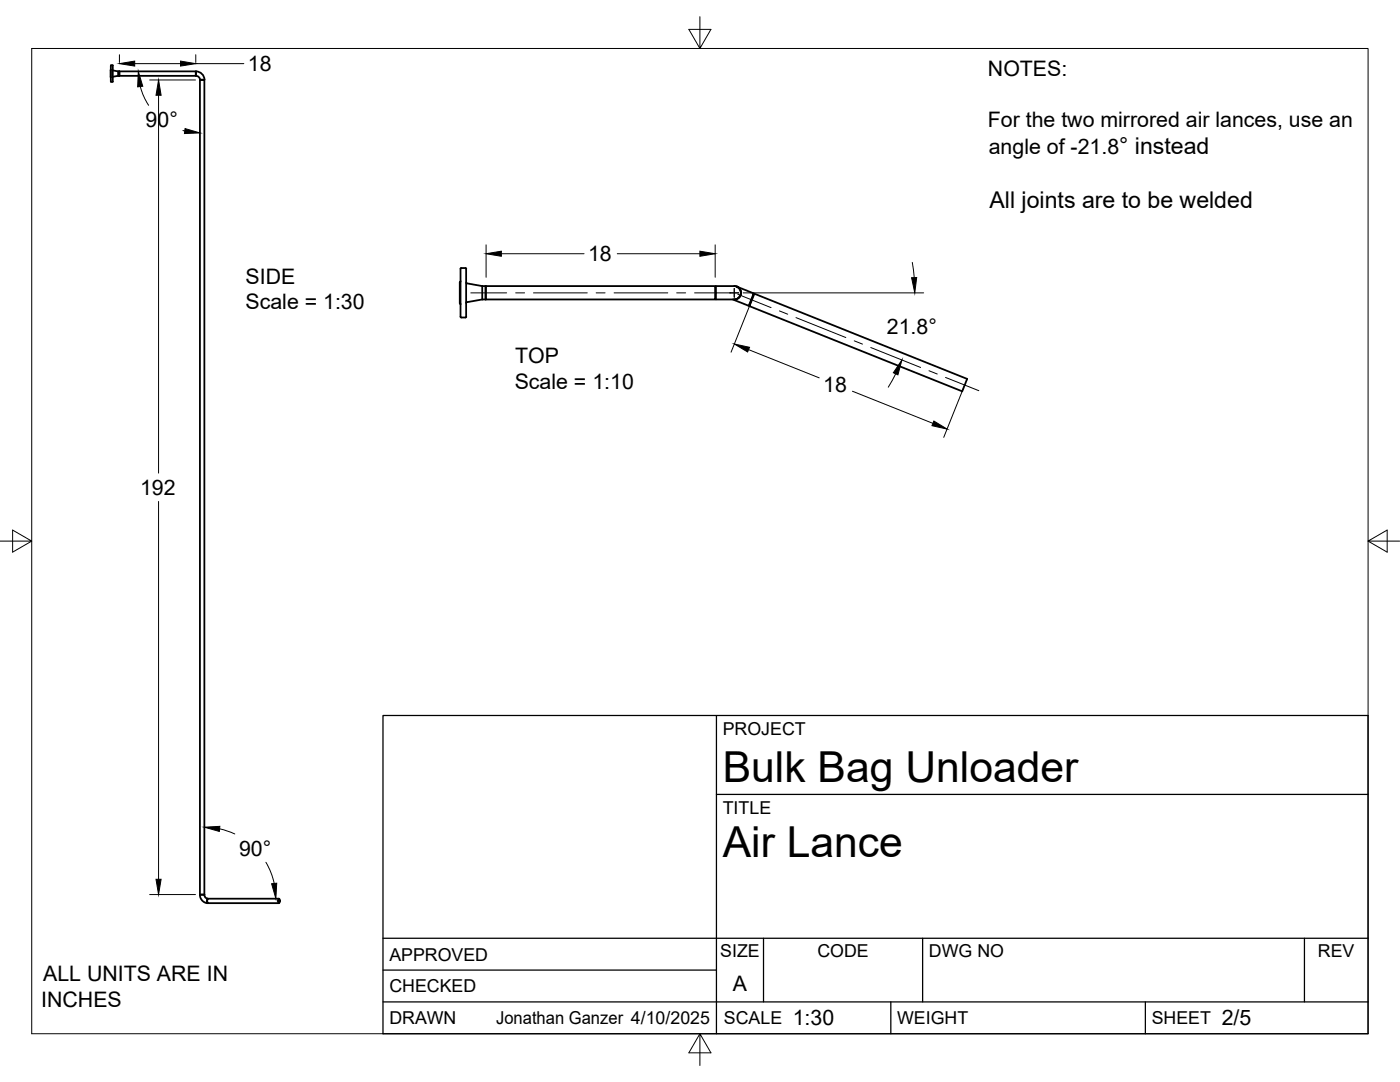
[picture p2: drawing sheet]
<svg xmlns="http://www.w3.org/2000/svg" width="279mm" height="216mm" viewBox="0 0 279 216" stroke-linecap="round" stroke-linejoin="round" font-family="sans-serif">
<!-- layer: Visible -->
<g fill="none" stroke="#000" stroke-width=".36">
<path d="M22.1 14v1.4M22.1 15.4h.1M22.1 13.1v3.2M22.1 13.9h.1M22.1 13.1l.4-.1v3.3h-.4M22.5 14l1.1 .2M23.6 14.2v.9M23.6 15.1l-1.1 .3M23.6 15.1h.2M23.6 14.2h.2M23.8 14.2v.9M23.8 14.2v.1"/>
<path d="M23.8 14.2h15.3v.9h-15.3zM23.8 15.1h.1M39.1 15.1h.1M39.1 14.2v.9M39.1 14.2v.1M39.1 15.1a.82 .82 0 0 1 .8 .8M39.1 14.2a1.72 1.72 0 0 1 1.7 1.7M39.9 15.9h.9M39.9 15.9v.1M40.8 15.9l-.1 .1M91.9 56.1l-.1 .2v4.3l.1 .1M92 53.5h.9l.1 .1v8.2a1.95 1.95 0 0 1-.1 1.6h-.8a1.84 1.84 0 0 1-.2-1.6z"/>
<path d="M93 56.4l.2 .1 3 .6M96.2 57.1v2.7M96.2 59.8h.7M96.2 57.1h.7M96.2 59.8l-3 .5M96.9 57.1v2.7M96.9 57.1l.1 .1M97 57.1h45.7v2.7h-45.7zM97 59.6l-.1 .2M142.7 59.6l.2 .2h3.6M142.9 57.1v2.7M146.3 59.8l3.1 1.2 .2-.1"/>
<path d="M146.5 57.1l.5 .1 .5 .3 .4 .9-.2 .7-.4 .4-.8 .3M146.5 57.1h-3.6l-.2 .1M146.5 57.1a1.34 1.34 0 0 1 1.4 1.3 1.34 1.34 0 0 1-1.4 1.4M150.4 58.5l-1 2.5M150.5 58.7l-.1-.2-3.4-1.3 .4 .2 .4 .5v.8l-.4 .8-.9 .3M150.6 58.6l42.4 17-1 2.4-42.4-16.9zM93.2 60.3l-.2 .1M39.9 178.5h.8M39.9 178.5h.9M39.9 178.5v-162.5h.9v162.5M39.9 178.5l.1 .6 .3 .5 .6 .5 .6 .1M40.7 178.5h.1"/>
<path d="M40.7 178.5l.3 .6 .5 .2M41.5 179.3l-.2 .4 .2 .5M41.5 179.3h14.2M41.5 179.3l-.1 .5 .1 .4M55.6 179.4a.41 .41 0 0 1 .2 .4 .41 .41 0 0 1-.2 .3zM55.7 179.4l.1 .4-.1 .3-.2-.3zM41.5 180.2h14.2"/>
</g>
<!-- layer: Border -->
<path d="M6.3 9.7h266.7v196.6h-266.7zM139.7 3.3v6.4l2.2-3.8h-4.4l2.2 3.8M0 108h6.3l-3.8-2.2v4.4l3.8-2.2M273 108l3.8 2.2v-4.4l-3.8 2.2h6.4M139.7 206.3l-2.2 3.8h4.4l-2.2-3.8v6.3" fill="none" stroke="#000" stroke-width=".2"/>
<!-- layer: Titleblock -->
<path d="M76.4 142.8h196.6v63.5h-196.6zM143 158.5h130M143 142.8v63.5M76.4 199.9h196.6M76.4 193.6h66.6M76.4 187.2h196.6M152.4 187.2v12.7M177.8 199.9v6.4M184.1 187.2v12.7M228.6 199.9v6.4M260.3 187.2v12.7" fill="none" stroke="#000" stroke-width=".25"/>
<!-- layer: FD_Dimensions -->
<g fill="none" stroke="#000" stroke-width=".2">
<path d="M23.8 10.9v1.6M26.9 12.7h9.1M28 17.3l.8 2.2 .9 1.5M29.9 16h9.1M31.6 19v75.4M39.1 10.9v1.6M39.1 12.7h9.6M36.5 26l.4 .1M97 48.9v6.4M100.1 50.6h16.5M123.2 50.6h16.5M142.7 48.9v6.4"/>
<path d="M148.3 58.4h36M182.1 52.4l.4 3M149.4 69.8l14.1 5.6M149.9 60.3l-4 10M170.1 78.1l16.1 6.4M178.8 74.6l-1.5 2.7M192.4 77.2l-4.1 10.1M31.6 100.1v75.4M29.9 178.5h9.1M43.8 165.4l3.1 1M53.1 172.1l.8 1.7 .8 2.5"/>
</g>
<g fill="#000" stroke="#000" stroke-width=".2">
<path d="M23.8 12.7l3.1-.5v1zM27.6 14.2l.9 3-1 .1zM31.6 16l.6 3h-1.1zM36 12.2l3.1 .5-3.1 .5zM36.9 25.7l3 .8-3.1 .1zM97 50.6l3.1-.5v1zM139.7 50.1l3 .5-3 .5zM181.9 55.4h1l-.3 3zM146.6 68.6l3 .7-.4 .9zM180 71.8l-.8 3-.9-.4zM186.4 84l2.6 1.6-3-.7zM31.1 175.5h1.1l-.6 3z"/>
<path d="M40.8 165.1l3.1-.2-.1 1zM54.2 176.3l1-.1-.1 3.1z"/>
</g>
<!-- layer: Smart Centers -->
<g fill="none" stroke="#000" stroke-width=".2">
<path d="M94 58.4h7.1M102.9 58.4h1.8M106.5 58.4h10.7M119 58.4h1.8M122.6 58.4h10.7M135 58.4h1.8M138.6 58.4h8.8M146.5 57.6v1.7M147.2 58.7l6.7 2.7M155.6 62l1.6 .7M158.9 63.4l9.9 4M170.5 68l1.6 .7"/>
<path d="M173.8 69.3l9.9 4M185.4 74l1.6 .6M188.7 75.3l6.6 2.7"/>
</g>
<g font-size="8.5">
<text x="144.3" y="156">Bulk Bag Unloader</text>
<text x="144.3" y="171">Air Lance</text>
</g>
<text font-size="4.6" x="197.5" y="41.6">All joints are to be welded</text>
<g font-size="4.3">
<text x="49.5" y="14.2">18</text>
<text x="197.2" y="15.2">NOTES:</text>
<text x="29.1" y="25.3">90°</text>
<text x="197.1" y="25.4">For the two mirrored air lances, use an</text>
<text x="197.3" y="30.7">angle of -21.8° instead</text>
<text x="117.4" y="52.1">18</text>
<text x="49" y="56.6">SIDE</text>
<text x="49" y="61.7">Scale = 1:30</text>
<text x="177" y="66.7">21.8°</text>
<text x="102.7" y="77.5">Scale = 1:10</text>
<text x="102.8" y="72.4">TOP</text>
<text x="164.3" y="78.2">18</text>
<text x="28" y="98.7">192</text>
<text x="47.7" y="170.7">90°</text>
<text x="8.6" y="195.8">ALL UNITS ARE IN</text>
<text x="146.3" y="197.7">A</text>
<text x="8.2" y="200.9">INCHES</text>
<text x="158.2" y="204.6">1:30</text>
<text x="243.8" y="204.6">2/5</text>
</g>
<g font-size="3.5">
<text x="144.3" y="146.6">PROJECT</text>
<text x="144.3" y="162.3">TITLE</text>
<text x="77.7" y="191.7">APPROVED</text>
<text x="143.7" y="191">SIZE</text>
<text x="163.1" y="191">CODE</text>
<text x="185.4" y="191">DWG NO</text>
<text x="263" y="191">REV</text>
<text x="77.7" y="198">CHECKED</text>
<text x="77.7" y="204.4">DRAWN</text>
<text x="99" y="204.4">Jonathan Ganzer 4/10/2025</text>
<text x="144.5" y="204.4">SCALE</text>
<text x="179" y="204.4">WEIGHT</text>
<text x="229.8" y="204.4">SHEET</text>
</g>
</svg>
